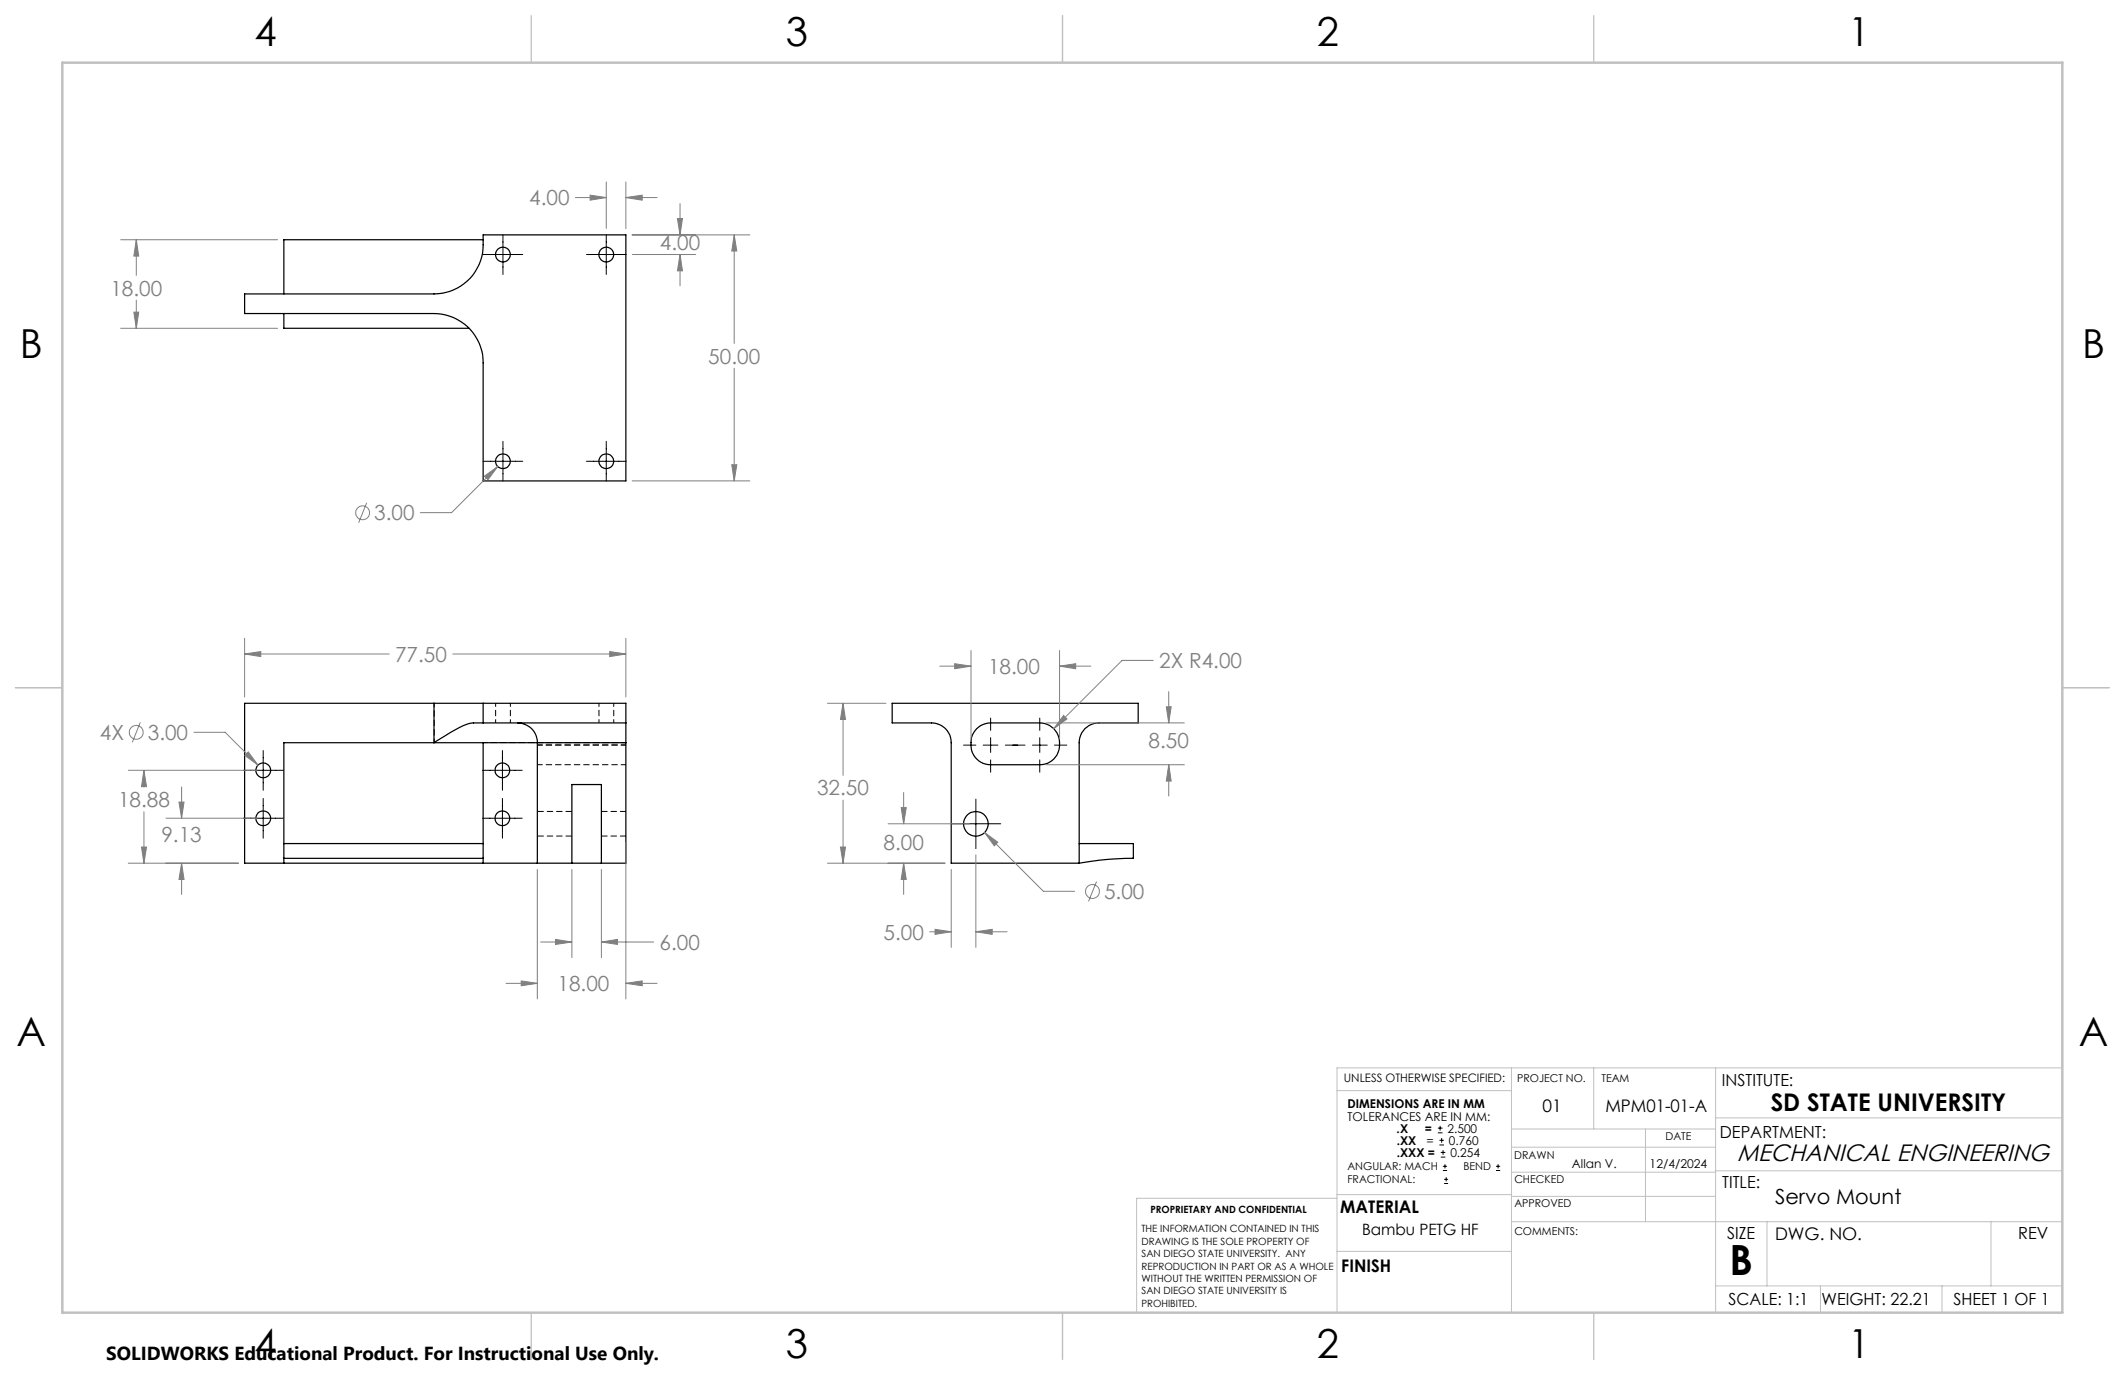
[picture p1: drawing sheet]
<svg xmlns="http://www.w3.org/2000/svg" width="432mm" height="279mm" viewBox="0 0 432 279" stroke-linecap="round" stroke-linejoin="round" font-family="sans-serif">
<path d="M109.2 150.9h18M109.2 155.4h18M109.2 151.4h18M127.2 151.4h-18M127.2 150.9h-18" fill="none" stroke="#000" stroke-width=".2" stroke-dasharray="1.3 .6" stroke-dashoffset=".2" stroke-linecap="butt"/>
<path d="M88.2 142.9v8M98.2 150.9h29" fill="none" stroke="#000" stroke-width=".2" stroke-dasharray="1.3 .6" stroke-dashoffset=".4" stroke-linecap="butt"/>
<path d="M100.7 142.9v4M103.7 146.9v-4M121.7 142.9v4M124.7 146.9v-4" fill="none" stroke="#000" stroke-width=".2" stroke-dasharray="1.3 .6" stroke-dashoffset=".5" stroke-linecap="butt"/>
<path d="M109.2 169.9h7M116.2 164.9h-7M122.2 169.9h5M127.2 164.9h-5" fill="none" stroke="#000" stroke-width=".2" stroke-dasharray="1.3 .6" stroke-linecap="butt"/>
<g fill="none" stroke="#000" stroke-width=".25">
<path d="M49.7 59.7h38.5a10 10 0 0 0 10-10v-2h29v50h-29v-24a10 10 0 0 0-10-10h-38.5zM98.2 48.7h-40.5v11M57.7 63.7v3h37.6M88.2 142.9v8a35.2 35.2 0 0 1 7.3-3.9l2.7-.1M88.2 142.9h10M88.2 142.9h-38.5v32.5h77.5v-24.5M98.2 142.9h29v4M98.2 142.9v4M98.2 150.9v23.5M98.2 146.9h29M105.2 146.9a4 4 0 0 1 4 4v24.5M127.2 146.9v4"/>
<path d="M127.2 150.9h-69.5v23.5M181.3 142.9h50v4h-8a4 4 0 0 0-4 4v24.5h-26v-24.5a4 4 0 0 0-4-4h-8zM198.5 148.1l.8-.7 1.5-.5h10.5a4.3 4.3 0 0 1 3.9 3.2 4.3 4.3 0 0 1-1.9 4.8l-1 .4-1 .1h-10a4.1 4.1 0 0 1-4-5 3.7 3.7 0 0 1 1.2-2.3zM57.7 174.4v1M57.7 174.4h40.5M57.7 171.4h40.5M98.2 174.4v1M116.2 175.4v-16h6v16M219.3 171.4h11v3a61.4 61.4 0 0 0-11 1"/>
<circle cx="102.2" cy="51.7" r="1.51"/>
<circle cx="123.2" cy="51.7" r="1.5"/>
<circle cx="102.2" cy="93.7" r="1.5"/>
<circle cx="123.2" cy="93.7" r="1.49"/>
<circle cx="53.5" cy="156.5" r="1.5"/>
<circle cx="102.1" cy="156.5" r="1.49"/>
<circle cx="53.5" cy="166.3" r="1.51"/>
<circle cx="102.1" cy="166.3" r="1.5"/>
<circle cx="198.3" cy="167.4" r="2.5"/>
</g>
<g fill="none" stroke="#808080" stroke-width=".2">
<path d="M119.9 39.7l3.3 .4-3.3 .6zM123.2 37v9.4M127.2 37v9.5M24.5 48.7h31.9M27.7 48.7l.5 3.3h-1zM27.7 48.7v7.3M116.9 40.1h6.3M127.2 40.1l3.3-.4v1zM127.2 40.1h6.3M128.4 47.7h24M128.5 51.7h12.9M137.7 44.4h1l-.5 3.3z"/>
<path d="M138.2 51.7l.5 3.3h-1zM138.2 41.4v6.3M138.2 51.7v6.4M149.2 47.7l.5 3.3h-1zM149.2 47.7v22.1M24.5 66.7h31.9M27.2 63.4h1l-.5 3.3zM27.7 61v5.7M149.2 74.8v22.9M98.4 96.8l2.7-2-1.9 2.7zM101.1 94.8l-9.3 9.4h-6.4M128.4 97.7h24"/>
<path d="M148.7 94.4h1l-.5 3.3zM74.5 102.2l-1.6 4M49.7 132.9l3.3-.5v1zM49.7 129.7v11.9M49.7 132.9h29.4M92 132.9h35.2M123.9 132.4l3.3 .5-3.3 .5zM127.2 129.7v11.9M191 135.4h6.3M194 134.9l3.3 .5-3.3 .5zM197.3 132.2v17.9M215.3 135.4l3.3-.5v1z"/>
<path d="M215.3 132.2v17.9M215.3 135.4h6.4M234.4 134.2h-6.4l-13.9 13.9M26.1 156.5h26.1M28.5 146.8l-1.6 4M29.2 156.5l.6 3.3h-1zM29.2 156.5v3.4M36.9 159.9v6.4M39.4 148.8h6.4l6.6 6.7M49.7 153.5l.7-.7 2 2.7zM168.1 142.9h11.9M171.3 142.9l.5 3.3h-1z"/>
<path d="M171.3 142.9v14.7M212.5 146.9h28.2M212.5 155.4h28.2M216.1 145.4l.7 .7-2.7 2zM237 143.6h1l-.5 3.3zM237.5 155.4l.5 3.3h-1zM237.5 140.5v6.4M237.5 155.4v6.3M26.1 175.4h22.3M28.8 172.1h1l-.6 3.3zM29.2 165v10.4M33.7 166.3h18.5"/>
<path d="M36.4 163h1l-.5 3.3zM36.9 175.4l.5 3.3h-1zM36.9 175.4v6.4M109.2 176.7v26.3M116.2 176.7v17.9M122.2 176.7v17.9M127.2 171.2v31.8M168.1 175.4h23.9M170.8 172.1h1l-.5 3.3zM171.3 162.6v12.8M180.4 167.4h16.6M183.1 164.1h1l-.5 3.3z"/>
<path d="M183.6 175.4l.5 3.3h-1zM183.6 161v6.4M183.6 175.4v6.4M193.3 176.7v15.8M198.3 173.7v18.8M200.1 169.2l2.6 1.9-.7 .8zM200.1 169.2l11.9 11.9h6.4M222.8 179.1l-1.6 4.1M102.8 199.8h6.4M105.9 199.3l3.3 .5-3.3 .5zM109.9 191.4h6.3M112.9 190.9l3.3 .5-3.3 .5z"/>
<path d="M122.2 191.4l3.3-.5v1zM122.2 191.4h10.6M127.2 199.8l3.3-.5v1zM127.2 199.8h6.3M188.9 189.3h4.4M190 188.8l3.3 .5-3.3 .6zM198.3 189.3l3.3-.5v1.1zM198.3 189.3h6.3"/>
<circle cx="73.7" cy="104.2" r="1.42"/>
<circle cx="27.7" cy="148.8" r="1.41"/>
<circle cx="222" cy="181.1" r="1.42"/>
</g>
<g fill="none" stroke="#000" stroke-width=".2">
<path d="M98.1 51.7h8.1M102.2 47.7v8.1M119.2 51.7h8M123.2 47.7v8.1M98.1 93.7h8.1M102.2 89.7v8.1M119.2 93.7h8M123.2 89.7v8.1M49.5 156.5h8M53.5 152.5v8.1M98 156.5h8.1M102.1 152.5v8.1"/>
<path d="M195.8 151.4h2.5M199.8 151.4h3M201.3 145.9v2.5M201.3 149.9v3M201.3 154.4v2.5M204.3 151.4h4M209.8 151.4h3M211.3 145.9v2.5M211.3 149.9v3M211.3 154.4v2.5M214.3 151.4h2.5M49.5 166.3h8"/>
<path d="M53.5 162.2v8.1M98 166.3h8.1M102.1 162.2v8.1M193.3 167.4h10M198.3 162.4v10M292.2 230.2h.9M292.2 229.2h.9M292.5 232.7h.9M292.5 231.7h.9M292.6 228.8v.9M292.8 235.1h.9M292.8 234.2h.9"/>
<path d="M292.9 231.2v1M293.2 237.8h.8M293.2 237h.8M293.2 233.7v1M293.4 239.6h.9M293.6 236.6v.8M293.9 239.2v.9M304 237.8h.8M304 237h.8M304.4 236.6v.8M293.4 240.5h.9"/>
</g>
<g fill="none" stroke="#c0c0c0" stroke-width=".2">
<path d="M307.1 217v49.7M323.9 217v12.4M348.6 217v49.7M419.1 217h-147.4v49.7M271.7 221.6h35.4M307.1 229.4h41.5M307.1 233.1h41.5M307.1 238.2h41.5M334.4 229.4v18.8M348.6 227.2h70.5M348.6 237.9h70.5M271.7 242.7h35.4"/>
<path d="M271.7 254.3h35.4M271.7 243.5h-40.7v23.2M307.1 248.2h112M307.1 243.1h41.5M359.1 248.2v13.1M404.6 248.2v13.1M348.6 261.3h70.5M369.9 261.3v5.4M394.6 261.3v5.4"/>
</g>
<path d="M108 3.2v9.5M215.9 3.2v9.5M323.8 3.2v9.5M3.1 139.7h9.6M419.1 139.7h9.5M108 266.7v9.6M215.9 266.7v9.6M323.8 266.7v9.6" fill="none" stroke="#c0c0c0" stroke-width=".25"/>
<path d="M12.7 12.7h406.4v254h-406.4z" fill="none" stroke="#c0c0c0" stroke-width=".5"/>
<g fill="#808080">
<path d="M112.9 190.9l3.3 .5-3.3 .5zM122.2 191.4l3.3-.5v1zM105.9 199.3l3.3 .5-3.3 .5zM127.2 199.8l3.3-.5v1zM50.4 152.8l-.7 .7 2.7 2zM49.7 132.9l3.3-.5v1zM123.9 132.4l3.3 .5-3.3 .5zM28.8 172.1h1l-.6 3.3zM29.2 156.5l.6 3.3h-1zM36.9 175.4l.5 3.3h-1zM36.4 163h1l-.5 3.3zM27.7 48.7l.5 3.3h-1zM27.2 63.4h1l-.5 3.3zM149.2 47.7l.5 3.3h-1zM148.7 94.4h1l-.5 3.3zM98.4 96.8l.8 .7 1.9-2.7zM137.7 44.4h1l-.5 3.3zM138.2 51.7l.5 3.3h-1zM127.2 40.1l3.3-.4v1zM119.9 39.7l3.3 .4-3.3 .6z"/>
<path d="M200.1 169.2l1.9 2.7 .7-.8zM170.8 172.1h1l-.5 3.3zM171.3 142.9l.5 3.3h-1zM216.1 145.4l-2 2.7 2.7-2zM194 134.9l3.3 .5-3.3 .5zM215.3 135.4l3.3-.5v1zM237 143.6h1l-.5 3.3zM237.5 155.4l.5 3.3h-1zM183.6 175.4l.5 3.3h-1zM183.1 164.1h1l-.5 3.3zM190 188.8l3.3 .5-3.3 .6zM198.3 189.3l3.3-.5v1.1z"/>
</g>
<text font-size="8.5" x="351.4" y="259.1">B</text>
<g font-size="8.1">
<text x="51.7" y="9.3">4</text>
<text x="159.7" y="9.3">3</text>
<text x="267.6" y="9.3">2</text>
<text x="375.6" y="9.3">1</text>
<text x="4" y="72.8">B</text>
<text x="423.1" y="72.8">B</text>
<text x="3.3" y="212.5">A</text>
<text x="422.4" y="212.5">A</text>
<text x="51.7" y="276">4</text>
<text x="159.7" y="276">3</text>
<text x="267.6" y="276">2</text>
<text x="375.6" y="276">1</text>
</g>
<text font-size="4.9" x="359.8" y="225.7">SD STATE UNIVERSITY</text>
<text font-size="4.8" x="353" y="235.9">MECHANICAL ENGINEERING</text>
<g font-size="4.2" fill="#808080">
<text x="107.5" y="41.7">4.00</text>
<text x="134.1" y="50.7">4.00</text>
<text x="22.4" y="60.1">18.00</text>
<text x="143.9" y="73.9">50.00</text>
<text x="76" y="105.7">3.00</text>
<text x="80.3" y="134.5">77.50</text>
<text x="200.8" y="137">18.00</text>
<text x="235.5" y="135.8">2X R4.00</text>
<text x="20.3" y="150.4">4X</text>
<text x="30" y="150.4">3.00</text>
<text x="233.4" y="152.1">8.50</text>
<text x="166" y="161.6">32.50</text>
<text x="24" y="164">18.88</text>
<text x="32.8" y="171.2">9.13</text>
<text x="179.5" y="172.7">8.00</text>
<text x="224.3" y="182.7">5.00</text>
<text x="179.5" y="190.9">5.00</text>
<text x="134" y="193">6.00</text>
<text x="113.3" y="201.4">18.00</text>
</g>
<text font-size="4.2" x="360.7" y="244.6">Servo Mount</text>
<text font-size="3.8" x="21.6" y="276.3">SOLIDWORKS Educational Product. For Instructional Use Only.</text>
<g font-size="3.5">
<text x="313.4" y="226">01</text>
<text x="326.2" y="226">MPM01-01-A</text>
<text x="272.3" y="246.6">MATERIAL</text>
<text x="360.7" y="251.9">DWG. NO.</text>
<text x="272.6" y="258.5">FINISH</text>
</g>
<g font-size="3.4">
<text x="349.9" y="220.7">INSTITUTE:</text>
<text x="349.5" y="231.2">DEPARTMENT:</text>
<text x="350" y="241.4">TITLE:</text>
<text x="350.9" y="251.8">SIZE</text>
<text x="410.1" y="251.8">REV</text>
<text x="351.2" y="265.2">SCALE: 1:1</text>
<text x="370.1" y="265.3">WEIGHT: 22.21</text>
<text x="396.9" y="265.2">SHEET 1 OF 1</text>
</g>
<text font-size="3.2" x="276.8" y="251">Bambu PETG HF</text>
<g font-size="2.5">
<text x="273.8" y="225.2">DIMENSIONS ARE IN MM</text>
<text x="273.8" y="227.7">TOLERANCES ARE IN MM:</text>
<text x="283.8" y="230.2">.X</text>
<text x="283.8" y="232.6">.XX</text>
<text x="289.6" y="230.2">=</text>
<text x="289.9" y="232.6">=</text>
<text x="294.1" y="230.2">2.500</text>
<text x="294.4" y="232.6">0.760</text>
<text x="283.8" y="235.1">.XXX =</text>
<text x="294.7" y="235.1">0.254</text>
<text x="319.4" y="237.3">Allan V.</text>
<text x="335.2" y="237.3">12/4/2024</text>
</g>
<text font-size="2.4" x="273.1" y="219.9">UNLESS OTHERWISE SPECIFIED:</text>
<g font-size="2.2">
<text x="308.3" y="219.9">PROJECT NO.</text>
<text x="325.4" y="219.9">TEAM</text>
<text x="338.4" y="231.6">DATE</text>
<text x="273.8" y="237.8">ANGULAR: MACH</text>
<text x="297.4" y="237.8">BEND</text>
<text x="307.7" y="235.5">DRAWN</text>
<text x="273.8" y="240.5">FRACTIONAL:</text>
<text x="307.7" y="240.5">CHECKED</text>
<text x="307.7" y="245.4">APPROVED</text>
<text x="307.7" y="251">COMMENTS:</text>
</g>
<g font-size="2">
<text x="231.9" y="250.4">THE INFORMATION CONTAINED IN THIS</text>
<text x="233.8" y="246.5">PROPRIETARY AND CONFIDENTIAL</text>
<text x="231.9" y="252.9">DRAWING IS THE SOLE PROPERTY OF</text>
<text x="231.9" y="255.5">SAN DIEGO STATE UNIVERSITY. ANY</text>
<text x="231.9" y="258">REPRODUCTION IN PART OR AS A WHOLE</text>
<text x="231.9" y="260.5">WITHOUT THE WRITTEN PERMISSION OF</text>
<text x="231.9" y="263">SAN DIEGO STATE UNIVERSITY IS</text>
<text x="231.9" y="265.6">PROHIBITED.</text>
</g>
</svg>
